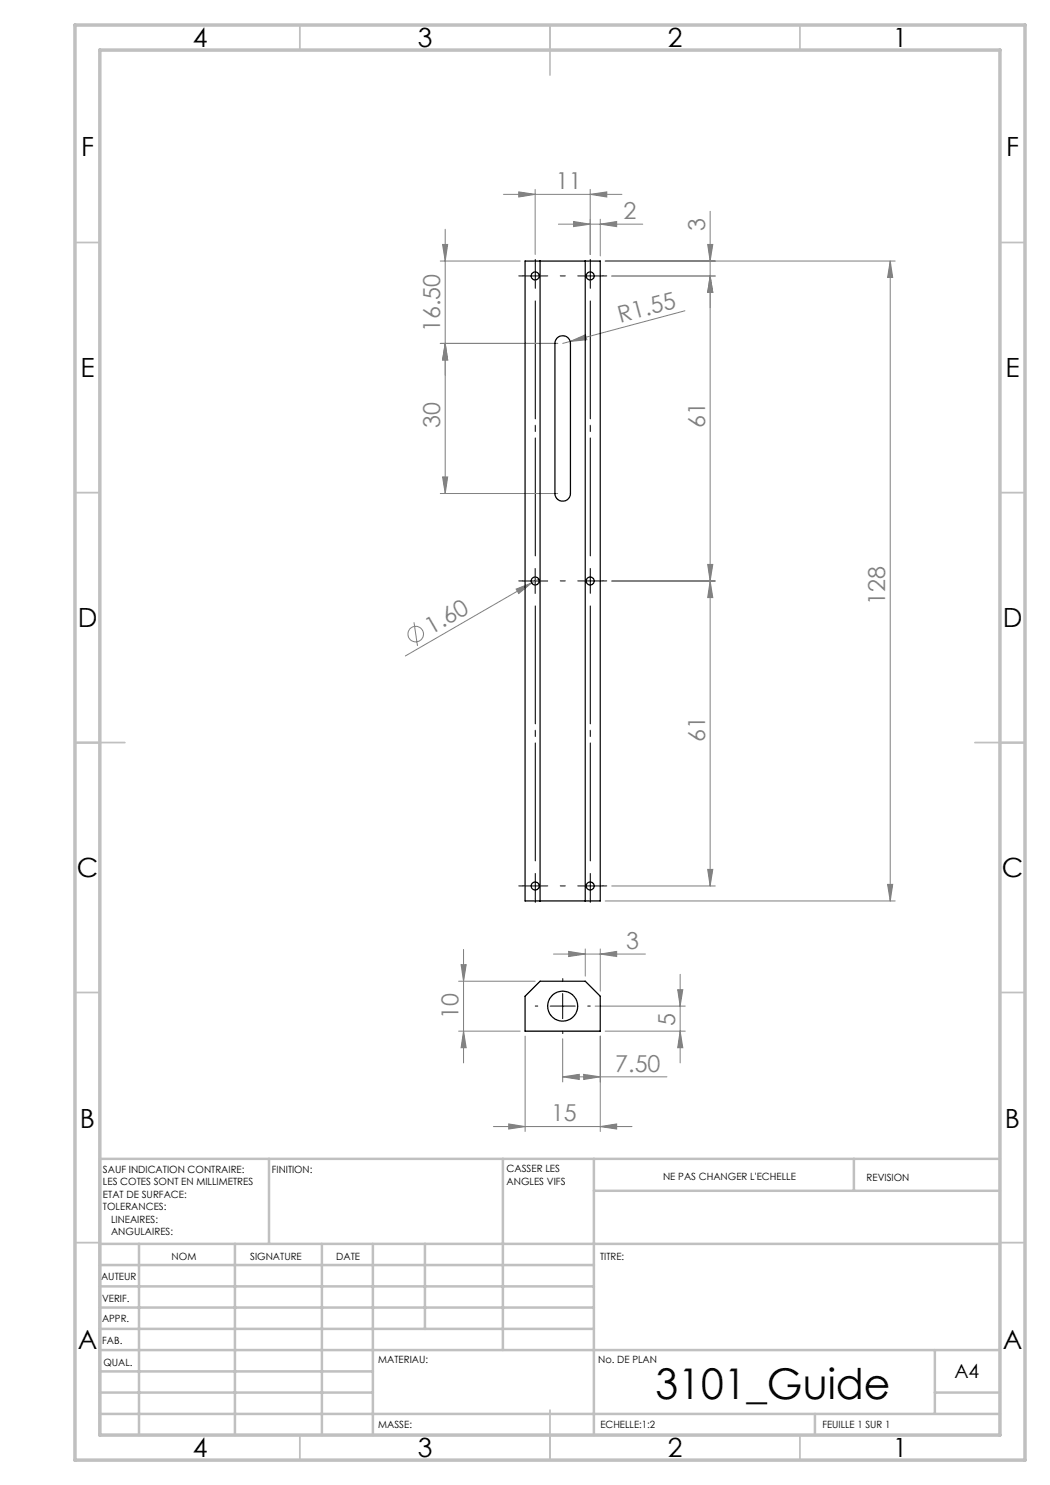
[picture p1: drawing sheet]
<svg xmlns="http://www.w3.org/2000/svg" width="210mm" height="297mm" viewBox="0 0 210 297" stroke-linecap="round" stroke-linejoin="round" font-family="sans-serif">
<g fill="none" stroke="#808080" stroke-width=".2">
<path d="M100.7 38.9h23.7M103.8 38.4l3.2 .5-3.2 .5zM107 37.9v13M118 38.9l3.4-.5v1zM118 37.9v13M88.1 52.2h15.9M88.5 48.9h1l-.5 3.3zM89 45.9v52.8M111.7 44.8h16.9M114.7 44.3l3.3 .5-3.3 .5zM120.1 44.8l3.2-.5v1zM120.1 43.8v7.4"/>
<path d="M121 52.2h58M122.3 55.2h20.8M141.5 48.9h1.1l-.6 3.3zM142 42.3v134.9M142 55.2l.6 3.3h-1.1zM178 52.2l.5 3.3h-1zM178 52.2v128M88.1 68.7h23.4M89 68.7l.5 3.3h-1zM114 68.3l3.1-1.3 .3 .9zM114 68.3l-1.5 .4M137 62.2l-23 6.1"/>
<path d="M88.1 98.7h23.4M88.5 95.4h1l-.5 3.3zM103.2 117.8l3.1-1.2-2.5 2.1zM106.3 116.6l-25.2 14.6M107.7 115.8l-1.4 .8M122.3 116.2h20.8M141.5 112.9h1.1l-.6 3.3zM142 116.2l.6 3.3h-1.1zM82.8 124.5l.7 4.7M122.3 177.2h20.8M141.5 173.9h1.1l-.6 3.3zM177.5 176.9h1l-.5 3.3z"/>
<path d="M91.7 196.2h15.3M92.2 192.9h1l-.5 3.3zM92.7 189.9v22.7M110.7 190.8h18.4M113.7 190.3l3.4 .5-3.4 .5zM117.1 189.8v5.4M120.1 190.8l3.2-.5v1zM120.1 189.8v8.4M121 180.2h58M135.5 197.9h1.1l-.6 3.3zM136 194.9v17.7M91.7 206.2h12.3"/>
<path d="M92.7 206.2l.5 3.3h-1zM105 207.2v19.1M112.5 215.4l3.4-.5v1zM112.5 207.7v8.7M112.5 215.4h20.9M116.7 214.9l3.4 .5-3.4 .5zM119 201.2h18.1M120.1 207.2v19.1M121 206.2h16.1M136 206.2l.6 3.3h-1.1zM98.7 225.3h27.7M101.7 224.8l3.3 .5-3.3 .5z"/>
<path d="M120.1 225.3l3.2-.5v1z"/>
<circle cx="83.1" cy="126.8" r="1.55"/>
</g>
<g fill="none" stroke="#000" stroke-width=".2" stroke-dasharray="30.5 1.3 1.3 1.3">
<path d="M104.6 55.2h-.8M107.1 55.2v-2.5M107.1 55.2h-2.5M107.1 55.2v2.5M107.1 55.2h2.5M107.1 52.7v-.8M112.1 55.2h1M118.1 55.2v-2.5M118.1 55.2h-2.5M118.1 55.2v2.5M118.1 55.2h2.5M118.1 52.7v-.8"/>
<path d="M120.6 55.2h.8M104.6 116.2h-.8M112.1 116.2h1M118.1 116.2v-2.5M118.1 116.2h-2.5M118.1 116.2v2.5M118.1 116.2h2.5M120.6 116.2h.8M104.6 177.2h-.8M107.1 177.2v-2.5M107.1 177.2h-2.5M107.1 177.2v2.5"/>
<path d="M107.1 177.2h2.5M107.1 179.7v.8M112.1 177.2h1M118.1 177.2v-2.5M118.1 177.2h-2.5M118.1 177.2v2.5M118.1 177.2h2.5M118.1 179.7v.8M120.6 177.2h.8M112.6 196.2v-.5M107.6 201.2h-.5M112.6 206.2v.5"/>
<path d="M117.6 201.2h.5"/>
</g>
<path d="M107.1 111.2v-51M118.1 111.2v-51M107.1 172.2v-51M118.1 172.2v-51" fill="none" stroke="#000" stroke-width=".2" stroke-dasharray="30.5 1.3 1.3 1.3" stroke-dashoffset="6.9"/>
<path d="M104.5 116.2h5M107 113.7v5M112.5 198.7v5M110 201.2h5" fill="none" stroke="#000" stroke-width=".2"/>
<g fill="none" stroke="#c0c0c0" stroke-width=".35">
<path d="M60 5v5M110 5v10M160 5v5M15 48.5h5M200 48.5h5M15 98.5h5M200 98.5h5M15 148.5h10M195 148.5h10M15 198.5h5M200 198.5h5M15 248.5h5"/>
<path d="M200 248.5h5M60 287v5M110 282v10M160 287v5"/>
</g>
<g fill="none" stroke="#c0c0c0" stroke-width=".5">
<path d="M53.8 231.8v17M100.6 231.8v38.2M118.8 231.8v55.2M118.8 238.2h81.2M170.8 231.8v6.4M200 231.8h-180v55.2M20 248.8h180M20 257.3h98.8M20 253h98.8M27.8 248.8v38.2M47 248.8v38.2M64.4 248.8v38.2"/>
<path d="M74.6 248.8v38.2M85 248.8v17M20 265.8h98.8M20 261.5h98.8M20 278.5h54.6M20 274.3h54.6M20 270h180M187 278.5h13M187 270v12.8M20 282.8h180M163 282.8v4.2"/>
</g>
<path d="M15 5h190v287h-190zM20 10h180v277h-180z" fill="none" stroke="#c0c0c0" stroke-width=".7"/>
<g fill="#808080">
<path d="M114 68.3l3.1-1.3 .3 .9z"/>
<path d="M103.2 117.8l3.1-1.2-2.5 2.1z"/>
<path d="M120.1 44.8l3.2-.5v1zM114.7 44.3l3.3 .5-3.3 .5z"/>
<path d="M103.8 38.4l3.2 .5-3.2 .5zM118 38.9l3.4-.5v1zM112.5 215.4l3.4-.5v1zM116.7 214.9l3.4 .5-3.4 .5z"/>
<path d="M120.1 190.8l3.2-.5v1zM113.7 190.3l3.4 .5-3.4 .5z"/>
<path d="M177.5 176.9h1l-.5 3.3zM178 52.2l.5 3.3h-1zM142 55.2l.6 3.3h-1.1zM141.5 48.9h1.1l-.6 3.3z"/>
<path d="M88.5 95.4h1l-.5 3.3zM89 68.7l.5 3.3h-1z"/>
<path d="M88.5 48.9h1l-.5 3.3zM89 68.7l.5 3.3h-1zM142 55.2l.6 3.3h-1.1zM141.5 112.9h1.1l-.6 3.3zM142 116.2l.6 3.3h-1.1zM141.5 173.9h1.1l-.6 3.3zM92.2 192.9h1l-.5 3.3zM92.7 206.2l.5 3.3h-1zM135.5 197.9h1.1l-.6 3.3zM136 206.2l.6 3.3h-1.1z"/>
<path d="M101.7 224.8l3.3 .5-3.3 .5zM120.1 225.3l3.2-.5v1z"/>
</g>
<g fill="none" stroke="#000" stroke-width=".25">
<path d="M105 52.2h15.1v128h-15.1zM108 52.2v128M117.1 52.2v128M111.4 67.7a1.55 1.55 0 0 1 1.7-.5 1.55 1.55 0 0 1 1 1.5v30a1.55 1.55 0 0 1-1.6 1.5 1.55 1.55 0 0 1-1.5-1.5v-30zM105 199.2l3-3h9.1l3 3v7h-15.1z"/>
<circle cx="107" cy="55.2" r=".8"/>
<circle cx="118.1" cy="55.2" r=".8"/>
<circle cx="107" cy="116.2" r=".81"/>
<circle cx="118" cy="116.2" r=".81"/>
<circle cx="107" cy="177.2" r=".81"/>
<circle cx="118" cy="177.2" r=".81"/>
<circle cx="112.5" cy="201.2" r="3"/>
</g>
<text font-size="8.5" x="131.1" y="279.7">3101_Guide</text>
<g font-size="5.3">
<text x="38.5" y="9.5">4</text>
<text x="83.5" y="9.5">3</text>
<text x="133.6" y="9.5">2</text>
<text x="178.6" y="9.5">1</text>
<text x="16.2" y="31.2">F</text>
<text x="201.2" y="31.2">F</text>
<text x="16.1" y="75.5">E</text>
<text x="201.1" y="75.5">E</text>
<text x="15.5" y="125.5">D</text>
<text x="200.5" y="125.5">D</text>
<text x="15.4" y="175.5">C</text>
<text x="200.4" y="175.5">C</text>
<text x="16" y="225.5">B</text>
<text x="201" y="225.5">B</text>
<text x="15.5" y="269.7">A</text>
<text x="200.5" y="269.7">A</text>
<text x="38.5" y="291.5">4</text>
<text x="83.5" y="291.5">3</text>
<text x="133.6" y="291.5">2</text>
<text x="178.6" y="291.5">1</text>
</g>
<g font-size="4.7" fill="#808080">
<text x="111.2" y="37.9">11</text>
<text x="124.7" y="43.8">2</text>
<text x="141" y="46.1" transform="rotate(-90 141 46.1)">3</text>
<text x="124" y="64.6" transform="rotate(-15 124 64.6)">R1.55</text>
<text x="88" y="66.4" transform="rotate(-90 88 66.4)">16.50</text>
<text x="88" y="85.6" transform="rotate(-90 88 85.6)">30</text>
<text x="141" y="85.6" transform="rotate(-90 141 85.6)">61</text>
<text x="177" y="121" transform="rotate(-90 177 121)">128</text>
<text x="86.2" y="127" transform="rotate(-30 86.2 127)">1.60</text>
<text x="141" y="148.5" transform="rotate(-90 141 148.5)">61</text>
<text x="125.2" y="189.8">3</text>
<text x="91.7" y="203.9" transform="rotate(-90 91.7 203.9)">10</text>
<text x="135" y="205.1" transform="rotate(-90 135 205.1)">5</text>
<text x="123.1" y="214.4">7.50</text>
<text x="110.2" y="224.3">15</text>
</g>
<text font-size="3.9" x="190.9" y="275.5">A4</text>
<g font-size="2">
<text x="20.6" y="234.6">SAUF INDICATION CONTRAIRE:</text>
<text x="20.6" y="237.1">LES COTES SONT EN MILLIMETRES</text>
<text x="20.6" y="239.6">ETAT DE SURFACE:</text>
<text x="54.4" y="234.6">FINITION:</text>
<text x="101.3" y="234.5">CASSER LES</text>
<text x="101.3" y="237">ANGLES VIFS</text>
<text x="132.6" y="236">NE PAS CHANGER L'ECHELLE</text>
<text x="173.3" y="236.2">REVISION</text>
<text x="20.6" y="242.1">TOLERANCES:</text>
<text x="22.2" y="244.6">LINEAIRES:</text>
<text x="22.2" y="247.1">ANGULAIRES:</text>
<text x="34.3" y="252">NOM</text>
<text x="50" y="251.9">SIGNATURE</text>
<text x="67.2" y="251.9">DATE</text>
<text x="120" y="251.9">TITRE:</text>
<text x="20.2" y="256.1">AUTEUR</text>
<text x="20.4" y="260.3">VERIF.</text>
<text x="20.4" y="264.4">APPR.</text>
<text x="20.5" y="268.8">FAB.</text>
<text x="20.7" y="273.1">QUAL.</text>
<text x="75.7" y="272.5">MATERIAU:</text>
<text x="119.6" y="272.5">No. DE PLAN</text>
<text x="75.6" y="285.5">MASSE:</text>
<text x="120.1" y="285.6">ECHELLE:1:2</text>
<text x="164.5" y="285.6">FEUILLE 1 SUR 1</text>
</g>
</svg>
